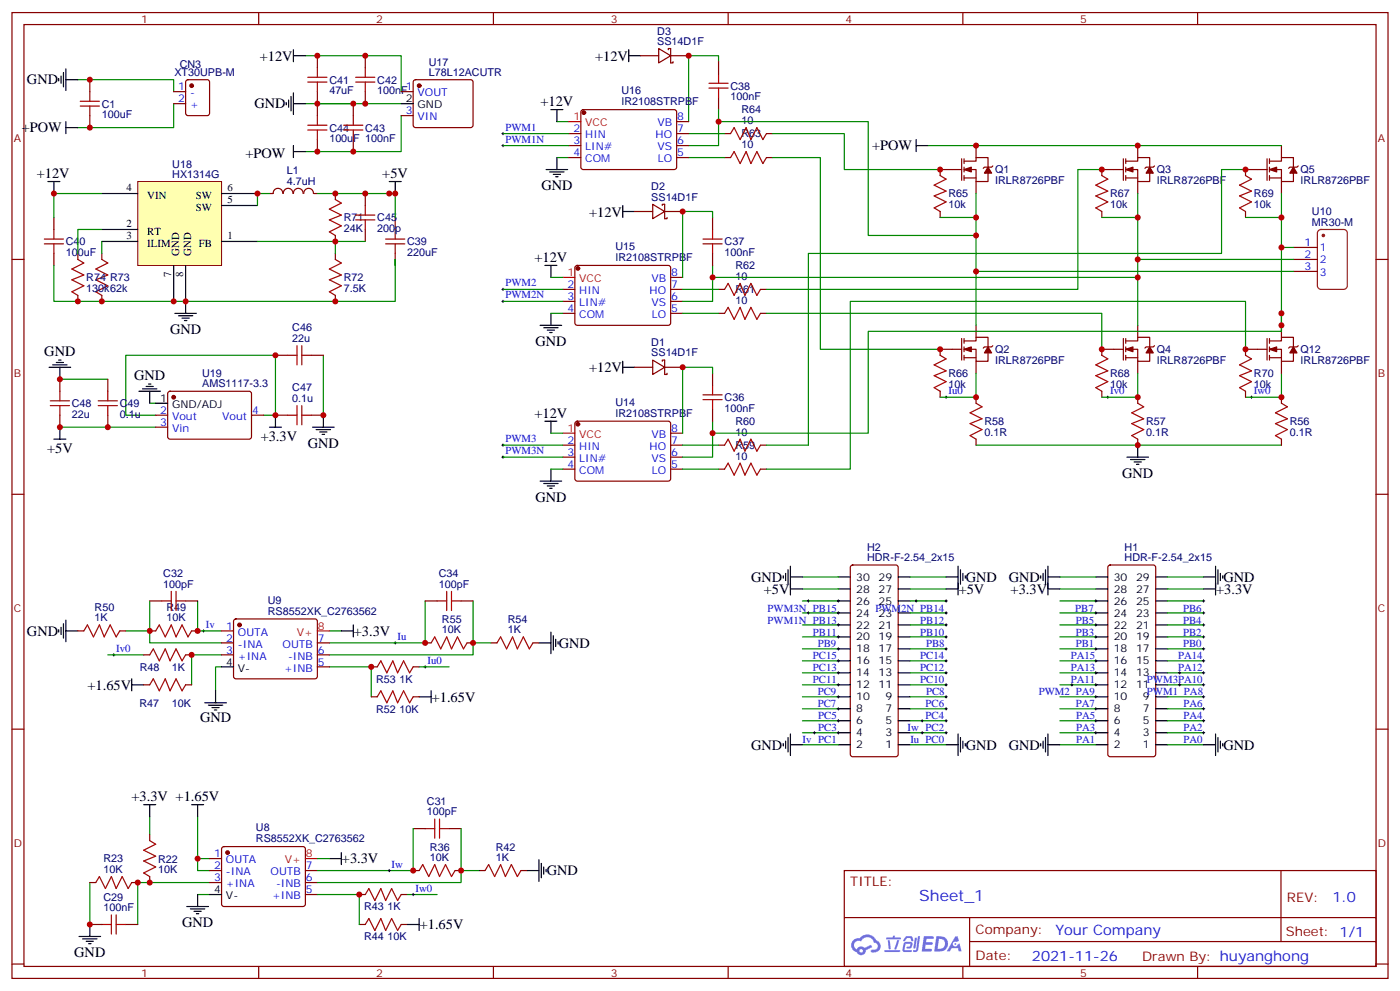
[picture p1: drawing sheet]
# Altium schematic sheet Foc_Power.schdoc
size 314 x 215 mm

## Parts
C1  100uF  [C1206]
C29  100nF  [C0603]
C31  100pF  [C0603]
C32  100pF  [C0603]
C34  100pF  [C0603]
C36  100nF  [C0603]
C37  100nF  [C0603]
C38  100nF  [C0603]
C39  220uF  [C1206]
C40  100uF  [C1206]
C41  47uF  [C1206]
C42  100nF  [C1206]
C43  100nF  [C1206]
C44  100uF  [C1206]
C45  200p  [C0603]
C46  22u  [C0603]
C47  0.1u  [C0603]
C48  22u  [C0603]
C49  0.1u  [C0603]
CN3  XT30UPB-M  [CONN-TH_XT30UPB-M]
D1  SS14D1F  [SOD-123_L2.8-W1.8-LS3.7-RD]
D2  SS14D1F  [SOD-123_L2.8-W1.8-LS3.7-RD]
D3  SS14D1F  [SOD-123_L2.8-W1.8-LS3.7-RD]
H1  HDR-F-2.54_2x15  [HDR-F-2.54_2X15]
H2  HDR-F-2.54_2x15  [HDR-F-2.54_2X15]
L1  4.7uH  [L0805]
Q1  IRLR8726PBF  [TO-252-2_L6.6-W6.1-P4.57-LS9.9-BR-CW]
Q2  IRLR8726PBF  [TO-252-2_L6.6-W6.1-P4.57-LS9.9-BR-CW]
Q3  IRLR8726PBF  [TO-252-2_L6.6-W6.1-P4.57-LS9.9-BR-CW]
Q4  IRLR8726PBF  [TO-252-2_L6.6-W6.1-P4.57-LS9.9-BR-CW]
Q5  IRLR8726PBF  [TO-252-2_L6.6-W6.1-P4.57-LS9.9-BR-CW]
Q12  IRLR8726PBF  [TO-252-2_L6.6-W6.1-P4.57-LS9.9-BR-CW]
R22  10K  [R0603]
R23  10K  [R0603]
R36  10K  [R0603]
R42  1K  [R0603]
R43  1K  [R0603]
R44  10K  [R0603]
R47  10K  [R0603]
R48  1K  [R0603]
R49  10K  [R0603]
R50  1K  [R0603]
R52  10K  [R0603]
R53  1K  [R0603]
R54  1K  [R0603]
R55  10K  [R0603]
R56  0.1R  [R1206]
R57  0.1R  [R1206]
R58  0.1R  [R1206]
R59  10  [R0603]
R60  10  [R0603]
R61  10  [R0603]
R62  10  [R0603]
R63  10  [R0603]
R64  10  [R0603]
R65  10k  [R0603]
R66  10k  [R0603]
R67  10k  [R0603]
R68  10k  [R0603]
R69  10k  [R0603]
R70  10k  [R0603]
R71  24K  [R0603]
R72  7.5K  [R0603]
R73  62k  [R0603]
R74  130k  [R0603]
U8  RS8552XK_C2763562  [SOIC-8_L4.9-W3.9-P1.27-LS6.0-BL]
U9  RS8552XK_C2763562  [SOIC-8_L4.9-W3.9-P1.27-LS6.0-BL]
U10  MR30-M  [MR30-M]
U14  IR2108STRPBF  [SOIC-8_L4.9-W3.9-P1.27-LS6.0-BL]
U15  IR2108STRPBF  [SOIC-8_L4.9-W3.9-P1.27-LS6.0-BL]
U16  IR2108STRPBF  [SOIC-8_L4.9-W3.9-P1.27-LS6.0-BL]
U17  L78L12ACUTR  [SOT-89-3_L4.5-W2.5-P1.50-LS4.2-TL]
U18  HX1314G  [SOP8]
U19  AMS1117-3.3  [SOT-223-3_L6.5-W3.4-P2.30-LS7.0-BR]

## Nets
+1.65V: R44.2 R47.1 R52.2 U8.1(OUTA) U8.2(-INA)
+3.3V: C46.1 C47.1 H1.27 H1.28 R22.1 U8.8(V+) U9.8(V+) U19.2(Vout) U19.4(Vout)
+5V: C39.2 C45.2 C48.1 C49.1 H2.27 H2.28 L1.2 R71.2 U19.3(Vin)
+12V: C40.2 C41.2 C42.2 D1.2 D2.2 D3.2 U14.1(VCC) U15.1(VCC) U16.1(VCC) U17.1(VOUT) U18.4(VIN)
+POW: C1.1 C43.1 C44.1 CN3.2(+) Q1.2(D) Q3.2(D) Q5.2(D) U17.3(VIN)
GND: C1.2 C29.2 C39.1 C40.1 C41.1 C42.1 C43.2 C44.2 C46.2 C47.2 C48.2 C49.2 CN3.1(-) H1.1 H1.2 H1.29 H1.30 H2.1 H2.2 H2.29 H2.30 R23.2 R42.2 R50.1 R54.2 R56.1 R57.1 R58.1 R72.1 R73.1 R74.1 U8.4(V-) U9.4(V-) U14.4(COM) U15.4(COM) U16.4(COM) U17.2(GND) U18.7(GND) U18.8(GND) U19.1(GND/ADJ)
Iu: C34.2 H2.3 R55.1 U9.7(OUTB)  [also labelled PC0]
Iu0: Q2.3(S) R53.2 R58.2 R66.1
Iv: C32.1 H2.4 R49.2 U9.1(OUTA)  [also labelled PC1]
Iv0: Q4.3(S) R48.1 R57.2 R68.1
Iw: C31.2 H2.5 R36.1 U8.7(OUTB)  [also labelled PC2]
Iw0: Q12.3(S) R43.2 R56.2 R70.1
PA0: H1.3
PA1: H1.4
PA2: H1.5
PA3: H1.6
PA4: H1.7
PA5: H1.8
PA6: H1.9
PA7: H1.10
PA8: H1.11 U16.2(HIN)  [also labelled PWM1]
PA9: H1.12 U15.2(HIN)  [also labelled PWM2]
PA10: H1.13 U14.2(HIN)  [also labelled PWM3]
PA11: H1.14
PA12: H1.15
PA13: H1.16
PA14: H1.17
PA15: H1.18
PB0: H1.19
PB1: H1.20
PB2: H1.21
PB3: H1.22
PB4: H1.23
PB5: H1.24
PB6: H1.25
PB7: H1.26
PB8: H2.19
PB9: H2.20
PB10: H2.21
PB11: H2.22
PB12: H2.23
PB13: H2.24 U16.3(LIN#)  [also labelled PWM1N]
PB14: H2.25 U15.3(LIN#)  [also labelled PWM2N]
PB15: H2.26 U14.3(LIN#)  [also labelled PWM3N]
PC3: H2.6
PC4: H2.7
PC5: H2.8
PC6: H2.9
PC7: H2.10
PC8: H2.11
PC9: H2.12
PC10: H2.13
PC11: H2.14
PC12: H2.15
PC13: H2.16
PC14: H2.17
PC15: H2.18
NetC29_1: C29.1 R22.2 R23.1 U8.3(+INA)
NetC31_1: C31.1 R36.2 R42.1 U8.6(-INB)
NetC32_2: C32.2 R49.1 R50.2 U9.2(-INA)
NetC34_1: C34.1 R54.1 R55.2 U9.6(-INB)
NetC36_1: C36.1 Q5.3(S) Q12.2(D) R69.1 U10.1 U14.6(VS)
NetC36_2: C36.2 D1.1 U14.8(VB)
NetC37_1: C37.1 Q3.3(S) Q4.2(D) R67.1 U10.2 U15.6(VS)
NetC37_2: C37.2 D2.1 U15.8(VB)
NetC38_1: C38.1 Q1.3(S) Q2.2(D) R65.1 U10.3 U16.6(VS)
NetC38_2: C38.2 D3.1 U16.8(VB)
NetC45_1: C45.1 R71.1 R72.2 U18.1(FB)
NetL1_1: L1.1 U18.5(SW) U18.6(SW)
NetQ1_1: Q1.1(G) R64.2 R65.2
NetQ2_1: Q2.1(G) R63.2 R66.2
NetQ3_1: Q3.1(G) R62.2 R67.2
NetQ4_1: Q4.1(G) R61.2 R68.2
NetQ5_1: Q5.1(G) R60.2 R69.2
NetQ12_1: Q12.1(G) R59.2 R70.2
NetR43_1: R43.1 R44.1 U8.5(+INB)
NetR47_2: R47.2 R48.2 U9.3(+INA)
NetR52_1: R52.1 R53.1 U9.5(+INB)
NetR59_1: R59.1 U14.5(LO)
NetR60_1: R60.1 U14.7(HO)
NetR61_1: R61.1 U15.5(LO)
NetR62_1: R62.1 U15.7(HO)
NetR63_1: R63.1 U16.5(LO)
NetR64_1: R64.1 U16.7(HO)
NetR73_2: R73.2 U18.3(ILIM)
NetR74_2: R74.2 U18.2(RT)
